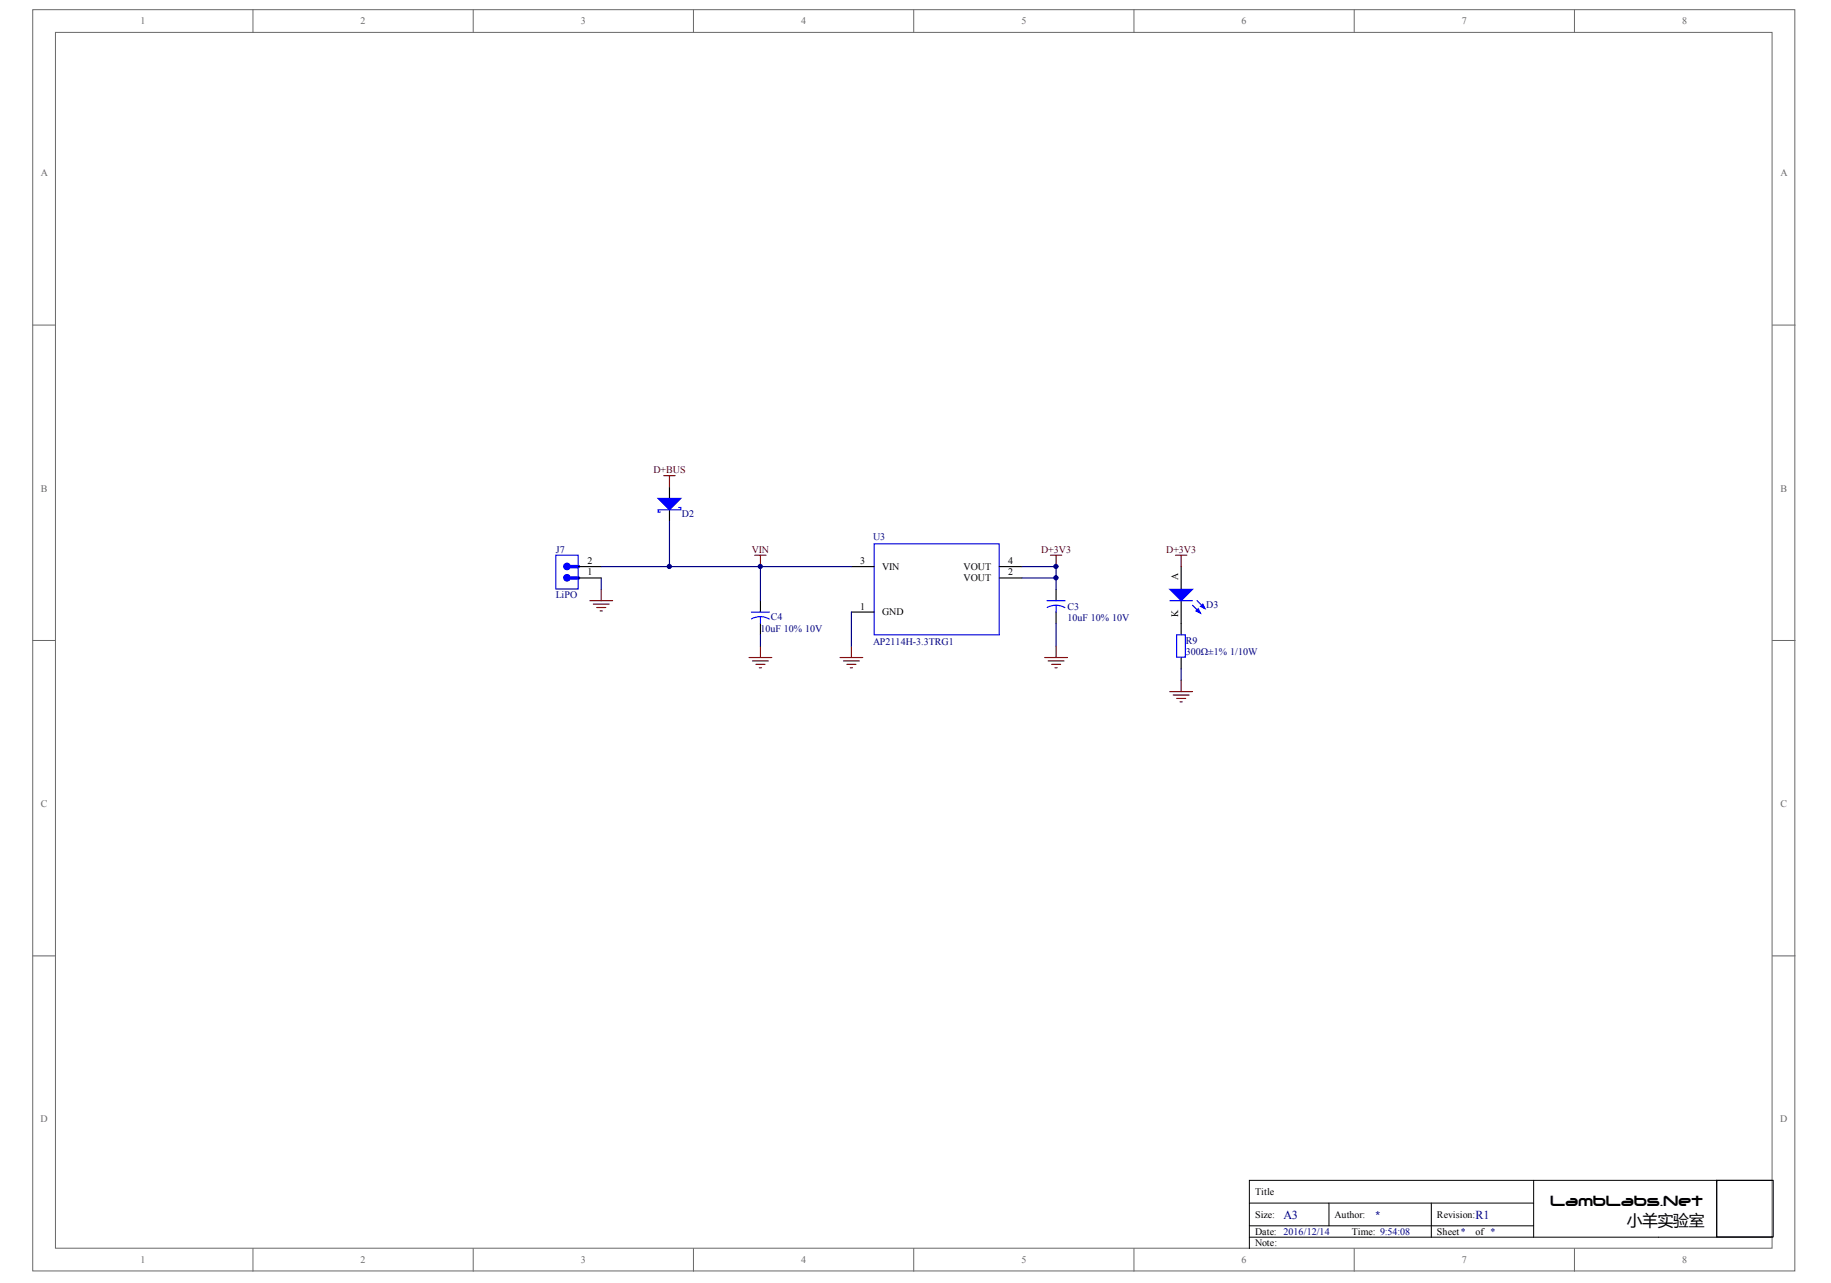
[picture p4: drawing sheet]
<svg xmlns="http://www.w3.org/2000/svg" width="291mm" height="204mm" viewBox="0 0 291 204" stroke-linecap="round" stroke-linejoin="round" font-family="sans-serif">
<g fill="#fff" stroke="#696969" stroke-width=".16">
<path d="M5.2 1.5h280.1v200.5h-280.1z"/>
<path d="M8.8 5.2h272.9v193.2h-272.9z"/>
</g>
<g fill="none" stroke="#696969" stroke-width=".16">
<path d="M40.2 1.5v3.7M75.2 1.5v3.7M110.2 1.5v3.7M145.2 1.5v3.7M180.2 1.5v3.7M215.3 1.5v3.7M250.3 1.5v3.7M5.2 51.7h3.6M281.7 51.7h3.6M5.2 101.8h3.6M281.7 101.8h3.6M5.2 151.9h3.6"/>
<path d="M281.7 151.9h3.6M40.2 198.4v3.6M75.2 198.4v3.6M110.2 198.4v3.6M145.2 198.4v3.6M180.2 198.4v3.6M215.3 198.4v3.6M250.3 198.4v3.6"/>
</g>
<path d="M198.6 191.2h45.2M198.6 196.6h83.1M198.6 194.8h45.2M211.2 191.2v3.6M227.5 191.2v5.4M243.8 187.6v9M272.9 187.6h9v9h-9zM272.9 187.8v-.2h-74.3v10.8M281.7 187.6h-8.8v9" fill="none" stroke="#000" stroke-width=".16"/>
<path d="M107.9 80.7h.3v.3h-3.6v.4h.4M119.4 97.3h2.9M120.9 98l-.8 .1-.6 .3M120.9 98l.7 .1 .7 .3M120.9 98v1.1M138.9 86.4h19.9v14.5h-19.9zM166.4 95.5h2.9M167.9 96.2l-.8 .1-.6 .2M167.9 96.2l.7 .1 .7 .3M167.9 96.2v1.1" fill="none" stroke="#00f" stroke-width=".18"/>
<path d="M106.4 77.4v1.8M106.4 81v1.8M120.9 95.5v1.8M120.9 99.1v1.8M135.3 97.3h3.6M135.3 90h3.6M158.8 91.9h3.6M158.8 90h3.6M167.9 93.7v1.8M167.9 97.3v1.8" fill="none" stroke="#000" stroke-width=".18"/>
<path d="M104.6 79.2h3.6l-1.8 1.8z" fill="#00f" stroke="#00f" stroke-width=".18"/>
<g fill="none" stroke="#800000" stroke-width=".18">
<path d="M105.5 75.6h1.8M106.4 75.6v1.8M93.8 95.5h3.6M94.3 96h2.5M94.8 96.6h1.5M95.4 97.1h.4M95.6 93.7v1.8M167 88.2h1.8M167.9 88.2v1.8M119.1 104.5h3.6M119.6 105h2.5M120.2 105.6h1.4"/>
<path d="M120.7 106.1h.4M120.9 102.7v1.8M133.5 104.5h3.6M134.1 105h2.5M134.6 105.6h1.5M135.2 106.1h.3M135.3 102.7v1.8"/>
</g>
<path d="M88.3 88.2h3.6v5.4h-3.6z" fill="#fff" stroke="#00f" stroke-width=".18"/>
<path d="M90.7 90h1.3M90.7 91.9h1.3" fill="none" stroke="#00f" stroke-width=".54"/>
<g fill="#00f" stroke="#00f" stroke-width=".18">
<circle cx="90.1" cy="90" r=".52"/>
<circle cx="90.1" cy="91.8" r=".52"/>
</g>
<path d="M92 91.9h3.6M92 90h3.6M187.7 90v3.7M187.7 95.5v5.4M187.7 104.5v1.8" fill="none" stroke="#000" stroke-width=".18"/>
<path d="M185.9 95.5h3.7M189.6 96.2l1.2 1.3M190.3 95.5l1.2 1.2M187 100.9h1.4v3.5h-1.4z" fill="none" stroke="#00f" stroke-width=".18"/>
<g fill="#00f" stroke="#00f" stroke-width=".18">
<path d="M185.9 93.7h3.7l-1.9 1.8z"/>
<path d="M190.1 97.1l.4-.4 .3 .8z"/>
<path d="M190.8 96.4l.4-.4 .3 .7z"/>
</g>
<g fill="none" stroke="#800000" stroke-width=".18">
<path d="M120 88.2h1.8M120.9 88.2v1.8M186.8 88.2h1.9M187.7 88.2v1.8M166.1 104.5h3.6M166.6 105h2.5M167.1 105.6h1.5M167.7 106.1h.3M167.9 102.7v1.8M185.9 109.9h3.7M186.5 110.5h2.5M187 111h1.5"/>
<path d="M187.6 111.5h.3M187.7 108.1v1.8"/>
</g>
<path d="M95.6 90h39.7M95.6 91.9v1.8M106.4 82.8v7.2M120.9 90v5.5M135.3 97.3v5.4M162.4 90h5.5v3.7M162.4 91.9h5.5M167.9 99.1v3.6M120.9 100.9v1.8M187.7 106.3v1.8" fill="none" stroke="#000080" stroke-width=".18"/>
<g fill="#000080" stroke="#000080" stroke-width=".16">
<circle cx="106.4" cy="90" r=".33"/>
<circle cx="120.8" cy="90" r=".33"/>
<circle cx="167.8" cy="91.8" r=".33"/>
<circle cx="167.8" cy="90" r=".33"/>
</g>
<g font-size="2.5">
<text x="246.5" y="191.6">LambLabs.Net</text>
<text x="258.6" y="194.8">小羊实验室</text>
</g>
<g font-size="1.9" fill="#000080">
<text x="204" y="193.7">A3</text>
<text x="234.6" y="193.7">R1</text>
</g>
<text font-size="1.7" fill="#000080" x="218.7" y="193.7">*</text>
<g font-size="1.6" fill="#696969">
<text x="22.3" y="3.9">1</text>
<text x="57.3" y="3.9">2</text>
<text x="92.3" y="3.9">3</text>
<text x="127.3" y="3.9">4</text>
<text x="162.4" y="3.9">5</text>
<text x="197.4" y="3.9">6</text>
<text x="232.4" y="3.9">7</text>
<text x="267.4" y="3.9">8</text>
<text x="6.5" y="28">A</text>
<text x="283" y="28">A</text>
<text x="6.5" y="78.1">B</text>
<text x="283" y="78.1">B</text>
<text x="6.5" y="128.3">C</text>
<text x="283" y="128.3">C</text>
<text x="6.4" y="178.4">D</text>
<text x="283" y="178.4">D</text>
<text x="22.3" y="200.8">1</text>
<text x="57.3" y="200.8">2</text>
<text x="92.3" y="200.8">3</text>
<text x="127.3" y="200.8">4</text>
<text x="162.4" y="200.8">5</text>
<text x="197.4" y="200.8">6</text>
<text x="232.4" y="200.8">7</text>
<text x="267.4" y="200.8">8</text>
</g>
<g font-size="1.6" fill="#800000">
<text x="103.9" y="75.2">D+BUS</text>
<text x="119.5" y="87.8">VIN</text>
<text x="165.5" y="87.8">D+3V3</text>
<text x="185.4" y="87.8">D+3V3</text>
</g>
<g font-size="1.6" fill="#000080">
<text x="108.4" y="82.2">D2</text>
<text x="88.3" y="87.8">J7</text>
<text x="138.8" y="85.8">U3</text>
<text x="88.3" y="95.1">LiPO</text>
<text x="120.9" y="100.5">10uF 10% 10V</text>
<text x="122.5" y="98.5">C4</text>
<text x="169.7" y="98.7">10uF 10% 10V</text>
<text x="169.7" y="96.9">C3</text>
<text x="191.7" y="96.7">D3</text>
<text x="138.8" y="102.5">AP2114H-3.3TRG1</text>
<text x="188.5" y="104.1">300Ω±1% 1/10W</text>
<text x="188.5" y="102.3">R9</text>
</g>
<g font-size="1.6">
<text x="93.4" y="89.6">2</text>
<text x="136.7" y="89.6">3</text>
<text x="160.3" y="89.6">4</text>
<text x="93.4" y="91.4">1</text>
<text x="140.2" y="90.5">VIN</text>
<text x="153.2" y="92.4">VOUT</text>
<text x="153.2" y="90.5">VOUT</text>
<text x="160.3" y="91.4">2</text>
<text x="187.3" y="92.2" transform="rotate(-90 187.3 92.2)">A</text>
<text x="136.7" y="96.9">1</text>
<text x="140.2" y="97.8">GND</text>
<text x="187.3" y="98.1" transform="rotate(-90 187.3 98.1)">K</text>
<text x="199.5" y="189.9">Title</text>
<text x="199.5" y="193.5">Size:</text>
<text x="199.5" y="196.2">Date: 2016/12/14</text>
<text x="212.1" y="193.5">Author:</text>
<text x="214.9" y="196.2">Time: 9:54:08</text>
<text x="228.4" y="193.5">Revision:</text>
<text x="228.4" y="196.2">Sheet*</text>
<text x="234.6" y="196.2">of *</text>
<text x="199.5" y="198">Note:</text>
</g>
</svg>
